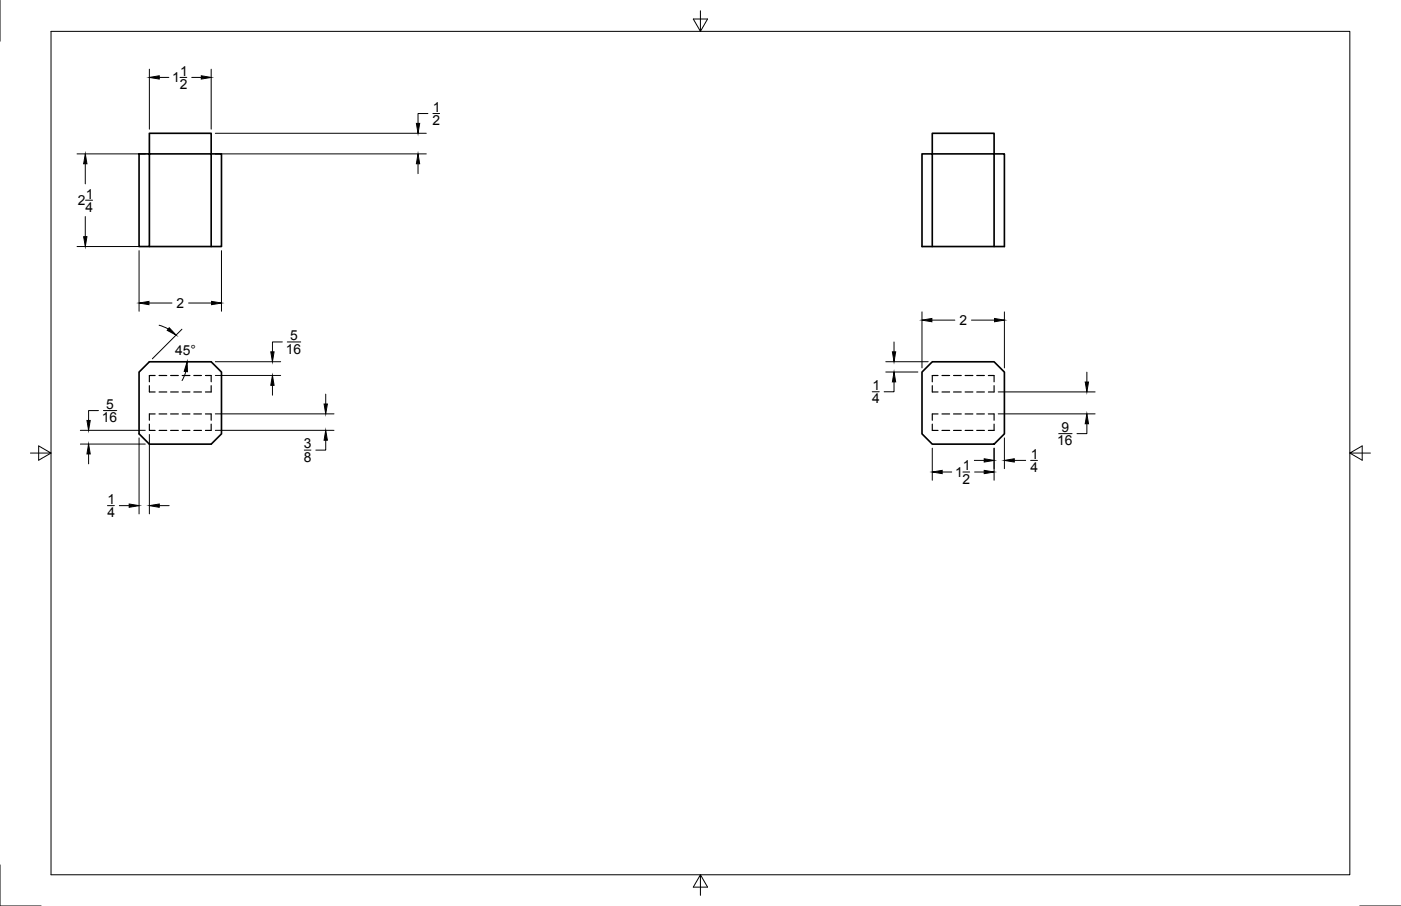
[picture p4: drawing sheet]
<svg xmlns="http://www.w3.org/2000/svg" width="432mm" height="279mm" viewBox="0 0 432 279" stroke-linecap="round" stroke-linejoin="round" font-family="sans-serif">
<!-- layer: Visible -->
<path d="M46 41.1v34.9h-3.1v-28.5h25.4v28.5h-3.2v-34.9zM46 76h19.1M287.3 76v-28.5h-3.1v28.5h25.4v-28.5h-3.2v-6.4h-19.1v6.4h19.1v28.5M42.9 114.7l3.1-3.1h19.1l3.2 3.1v19.1l-3.2 3.2h-19.1l-3.1-3.2zM284.2 114.7l3.1-3.1h19.1l3.2 3.1v19.1l-3.2 3.2h-19.1l-3.1-3.2z" fill="none" stroke="#000" stroke-width=".51"/>
<!-- layer: Hidden -->
<g fill="none" stroke="#000" stroke-width=".36">
<path d="M46 118.9v2h1.8M47.8 115.8h-1.8v2M49 115.8h2.4M52.6 115.8h2.4M56.2 115.8h2.3M59.7 115.8h2.4M63.3 115.8h1.8v2M65.1 118.9v2h-1.8M287.3 118.9v2h1.8M289.1 115.8h-1.8v2M290.3 115.8h2.4M293.9 115.8h2.4"/>
<path d="M297.5 115.8h2.3M301 115.8h2.4M304.6 115.8h1.8v2M306.4 118.9v2h-1.8M46 130.8v1.9h1.8M47.8 127.7h-1.8v1.9M49 120.9h2.4M49 132.7h2.4M49 127.7h2.4M52.6 120.9h2.4M52.6 132.7h2.4M52.6 127.7h2.4"/>
<path d="M56.2 120.9h2.3M56.2 132.7h2.3M56.2 127.7h2.3M59.7 120.9h2.4M59.7 132.7h2.4M59.7 127.7h2.4M63.3 127.7h1.8v1.9M65.1 130.8v1.9h-1.8M287.3 130.8v1.9h1.8M289.1 127.7h-1.8v1.9M290.3 120.9h2.4M290.3 132.7h2.4"/>
<path d="M290.3 127.7h2.4M293.9 120.9h2.4M293.9 132.7h2.4M293.9 127.7h2.4M297.5 120.9h2.3M297.5 132.7h2.3M297.5 127.7h2.3M301 120.9h2.4M301 132.7h2.4M301 127.7h2.4M304.6 127.7h1.8v1.9M306.4 130.8v1.9h-1.8"/>
</g>
<!-- layer: Border -->
<path d="M0 0v12.7M15.7 9.7h400.3v260.1h-400.3zM215.9 3.3v6.4l-2.2-3.8h4.4l-2.2 3.8M9.4 139.7h6.3l-3.8-2.2v4.4l3.8-2.2M416 139.7l3.8 2.2v-4.4l-3.8 2.2h6.4M0 266.7v12.7h12.7M215.9 269.8l2.2 3.8h-4.4l2.2-3.8v6.3M419.1 279.4h12.7" fill="none" stroke="#000" stroke-width=".31"/>
<!-- layer: Dimensions -->
<g fill="none" stroke="#000" stroke-width=".31">
<path d="M46 21.3v18.5M49.1 23.9h2.9M55.5 23.9h2.1M59.1 23.9h2.9M65.1 21.3v18.5M131.9 35h-3.1v3.1M133.4 35h2.1M23.7 47.5h21.1M26.3 50.5v6.2M66.4 47.5h65M66.4 41.1h65M128.8 50.5v3.1"/>
<path d="M23.7 76h21.1M26.3 66.8v6.2M26.4 61.7h2.1M42.9 77.3v18.7M68.3 77.3v18.7M45.9 93.5h7.1M58.1 93.5h7.1M284.2 96.2v17.3M287.2 98.7h7.1M299.4 98.7h7.1M309.6 96.2v17.3M49 100.3l2.9 1.2"/>
<path d="M56.1 101.5l-9.2 9.2M57.3 114.6l-1.2 2.8M66.4 111.5h20.1M66.4 115.8h20.1M84 118.8v3.1M87 105.5h-3v3M88.5 105.5h4.2M273 111.5h13.1M273 114.7h9.9M275.5 117.8v3h-3M275.5 105.5v3M335 114.8v3"/>
<path d="M24.8 132.7h20M24.8 136.9h20M27.3 140v3M30.4 126.6h-3.1v3.1M31.9 126.6h4.1M42.9 135v23.5M46 134v24.5M66.4 127.6h36.5M66.4 132.7h36.5M93.8 138.8h2M100.4 135.8v3h-3.1M100.4 121.5v3.1"/>
<path d="M268.8 120.8h2.2M287.3 138.2v9.9M306.4 138.2v9.9M307.7 127.6h29.8M307.7 120.9h29.8M309.6 135v9.5M326.3 133.7h4.1M335 130.7v3h-3.1M33.1 155.9h2.1M36.8 155.9h3M49.1 155.9h3M290.4 145.6h2.9"/>
<path d="M296.8 145.6h2.1M300.3 142h3M300.4 145.6h2.9M312.6 142h3.5M317.6 142h2.2"/>
</g>
<g fill="#000" stroke="#000" stroke-width=".31">
<path d="M46 23.9l3.1-.5v1zM62 23.4l3.1 .5-3.1 .5zM128.3 38.1h1l-.5 3zM26.3 47.5l.5 3h-1zM128.8 47.5l.5 3h-1zM25.8 73h1l-.5 3zM42.9 93.5l3-.6v1.1zM65.2 92.9l3.1 .6-3.1 .5zM284.2 98.7l3-.5v1zM306.5 98.2l3.1 .5-3.1 .5zM52.2 101.1l2.1 2.2-2.8-1.4zM57.7 111.5l.1 3.1-1-.1z"/>
<path d="M84 115.8l.5 3h-1zM83.5 108.5h1l-.5 3zM275 108.5h1.1l-.6 3zM275.5 114.7l.6 3.1h-1.1zM334.5 117.8h1l-.5 3.1zM27.3 136.9l.5 3.1h-1zM26.8 129.7h1l-.5 3zM99.9 124.6h1l-.5 3zM100.4 132.7l.5 3.1h-1zM335 127.6l.5 3.1h-1zM39.8 155.4l3.1 .5-3.1 .5zM46 155.9l3.1-.5v1z"/>
<path d="M287.3 145.6l3.1-.5v1zM303.3 145.1l3.1 .5-3.1 .5zM303.3 141.5l3.1 .5-3.1 .5zM309.6 142l3-.5v1z"/>
</g>
<g font-size="4.3">
<text x="55.5" y="23.4">1</text>
<text x="53.1" y="25.4">1</text>
<text x="55.4" y="27.4">2</text>
<text x="133.4" y="34.5">1</text>
<text x="133.3" y="38.5">2</text>
<text x="24" y="63.3">2</text>
<text x="26.3" y="65.2">4</text>
<text x="26.4" y="61.2">1</text>
<text x="54.4" y="95">2</text>
<text x="295.7" y="100.2">2</text>
<text x="89.4" y="104.9">5</text>
<text x="54" y="109.3">45°</text>
<text x="88.1" y="109.1">16</text>
<text x="268.8" y="124.3">4</text>
<text x="268.9" y="120.3">1</text>
<text x="31.4" y="130.2">16</text>
<text x="32.7" y="126.1">5</text>
<text x="325.8" y="137.3">16</text>
<text x="327.2" y="133.2">9</text>
<text x="93.6" y="138.3">3</text>
<text x="93.6" y="142.4">8</text>
<text x="317.7" y="141.5">1</text>
<text x="294.4" y="147.1">1</text>
<text x="296.7" y="149.1">2</text>
<text x="296.8" y="145.1">1</text>
<text x="317.6" y="145.5">4</text>
<text x="33.2" y="155.4">1</text>
<text x="33.1" y="159.4">4</text>
</g>
</svg>
